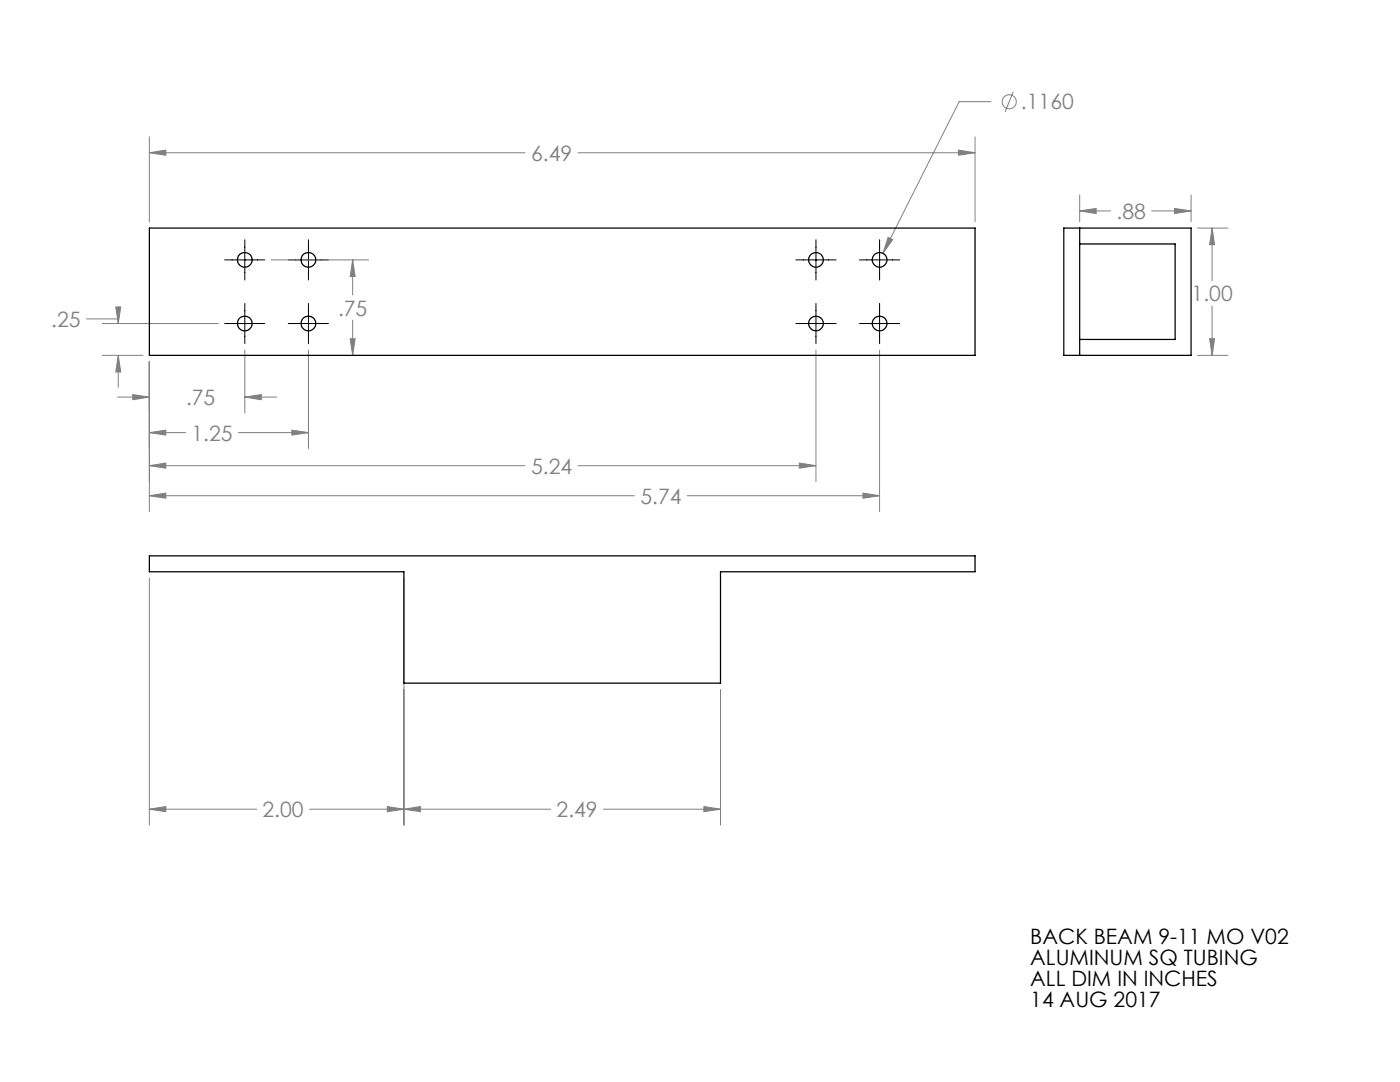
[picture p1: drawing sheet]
<svg xmlns="http://www.w3.org/2000/svg" width="279mm" height="216mm" viewBox="0 0 279 216" stroke-linecap="round" stroke-linejoin="round" font-family="sans-serif">
<g fill="none" stroke="#808080" stroke-width=".2">
<path d="M202.2 18.3l-1.6 4M29.8 30.5l3.3-.5v1zM29.8 27.3v16.9M29.8 30.5h75M115.4 30.5h79.2M191.3 30l3.3 .5-3.3 .5zM194.6 27.3v16.9M197.8 20.3h-6.4l-15.2 30.3M215.5 38.9v5.3M237.7 38.9v5.3M54.1 51.9h19.5M70.4 51.9l.5 3.3h-1z"/>
<path d="M70.4 51.9v6.9M177.2 47.4l1 .4-2 2.8zM215.5 42.1l3.3-.5v1zM215.5 42.1h6.2M229.8 42.1h7.9M234.4 41.6l3.3 .5-3.3 .5zM239 45.5h6.1M241.9 45.5l.5 3.3h-1zM241.9 45.5v10.5M17.3 63.6h6.3v1M20.4 70.9h8.1M20.4 64.6h23.2"/>
<path d="M23.1 61.2h1l-.5 3.4zM23.5 79.2h6.3M23.6 70.9l.5 3.3h-1zM23.6 70.9v6.4M26.5 78.7l3.3 .5-3.3 .6zM29.8 72.2v29.9M48.9 79.2l3.2-.5v1.1zM48.9 69.8v12.6M48.9 79.2h6.3M61.6 69.8v19.7M69.9 67.6h1l-.5 3.3zM70.4 63.9v7"/>
<path d="M162.8 69.8v26.3M175.5 69.8v32.3M239 70.9h6.1M241.4 67.6h1l-.5 3.3zM241.9 61.1v9.8M29.8 86.3l3.3-.5v1zM29.8 92.9l3.3-.5v1zM29.8 98.9l3.3-.5v1zM29.8 86.3h7.2M29.8 92.9h75M29.8 98.9h96.8M47.6 86.3h14"/>
<path d="M58.2 85.8l3.4 .5-3.4 .5zM115.4 92.9h47.4M137.2 98.9h38.3M159.5 92.4l3.3 .5-3.3 .5zM172.2 98.4l3.3 .5-3.3 .5zM29.8 115.4v49.2M80.6 115.4v49.2M143.8 137.6v27M29.8 161.5l3.3-.6v1.1zM29.8 161.5h21.4M61.8 161.5h48.1M77.3 160.9l3.3 .6-3.3 .5z"/>
<path d="M80.6 161.5l3.3-.6v1.1zM120.4 161.5h23.4M140.5 160.9l3.3 .6-3.3 .5z"/>
<circle cx="201.4" cy="20.3" r="1.41"/>
</g>
<g fill="none" stroke="#000" stroke-width=".2">
<path d="M44.8 51.9h8M48.9 47.8v8.1M57.5 51.9h8M61.6 47.8v8.1M158.8 51.9h8.1M162.8 47.8v8.1M171.5 51.9h8.1M175.5 47.8v8.1M44.8 64.6h8M48.9 60.5v8.1M57.5 64.6h8M61.6 60.5v8.1"/>
<path d="M158.8 64.6h8.1M162.8 60.5v8.1M171.5 64.6h8.1M175.5 60.5v8.1"/>
</g>
<path d="M191.3 30l3.3 .5-3.3 .5zM29.8 30.5l3.3-.5v1zM26.5 78.7l3.3 .5-3.3 .6zM48.9 79.2l3.2-.5v1.1zM29.8 86.3l3.3-.5v1zM58.2 85.8l3.4 .5-3.4 .5zM23.6 70.9l.5 3.3h-1zM23.1 61.2h1l-.5 3.4zM70.4 51.9l.5 3.3h-1zM69.9 67.6h1l-.5 3.3zM29.8 92.9l3.3-.5v1zM159.5 92.4l3.3 .5-3.3 .5zM172.2 98.4l3.3 .5-3.3 .5zM29.8 98.9l3.3-.5v1zM177.2 47.4l-1 3.2 2-2.8zM80.6 161.5l3.3-.6v1.1zM140.5 160.9l3.3 .6-3.3 .5zM29.8 161.5l3.3-.6v1.1zM77.3 160.9l3.3 .6-3.3 .5zM241.9 45.5l.5 3.3h-1zM241.4 67.6h1l-.5 3.3zM215.5 42.1l3.3-.5v1zM234.4 41.6l3.3 .5-3.3 .5z" fill="#808080"/>
<g fill="none" stroke="#000" stroke-width=".25">
<path d="M29.8 45.5h164.8v25.4h-164.8zM212.3 45.5h25.4v25.4h-25.4zM215.5 45.5v25.4M215.5 48.7h19v19h-19M29.8 110.9h164.8v3.2h-50.8v22.2h-63.2v-22.2h-50.8z"/>
<circle cx="48.8" cy="51.8" r="1.47"/>
<circle cx="61.6" cy="51.9" r="1.48"/>
<circle cx="162.9" cy="51.8" r="1.47"/>
<circle cx="175.5" cy="51.9" r="1.48"/>
<circle cx="48.9" cy="64.6" r="1.48"/>
<circle cx="61.5" cy="64.5" r="1.47"/>
<circle cx="162.8" cy="64.6" r="1.48"/>
<circle cx="175.6" cy="64.5" r="1.47"/>
</g>
<g font-size="4.2" fill="#808080">
<text x="203.8" y="21.8">.1160</text>
<text x="106" y="32.1">6.49</text>
<text x="222.8" y="43.7">.88</text>
<text x="10.2" y="65.2">.25</text>
<text x="67.5" y="63">.75</text>
<text x="237.8" y="60.1">1.00</text>
<text x="37.1" y="80.8">.75</text>
<text x="38.2" y="87.9">1.25</text>
<text x="106" y="94.5">5.24</text>
<text x="127.8" y="100.5">5.74</text>
<text x="52.4" y="163">2.00</text>
<text x="111.1" y="163">2.49</text>
</g>
<g font-size="4.2">
<text x="205.6" y="188.4">BACK BEAM 9-11 MO V02</text>
<text x="205.6" y="192.5">ALUMINUM SQ TUBING</text>
<text x="205.6" y="196.7">ALL DIM IN INCHES</text>
<text x="205.6" y="200.9">14 AUG 2017</text>
</g>
</svg>
